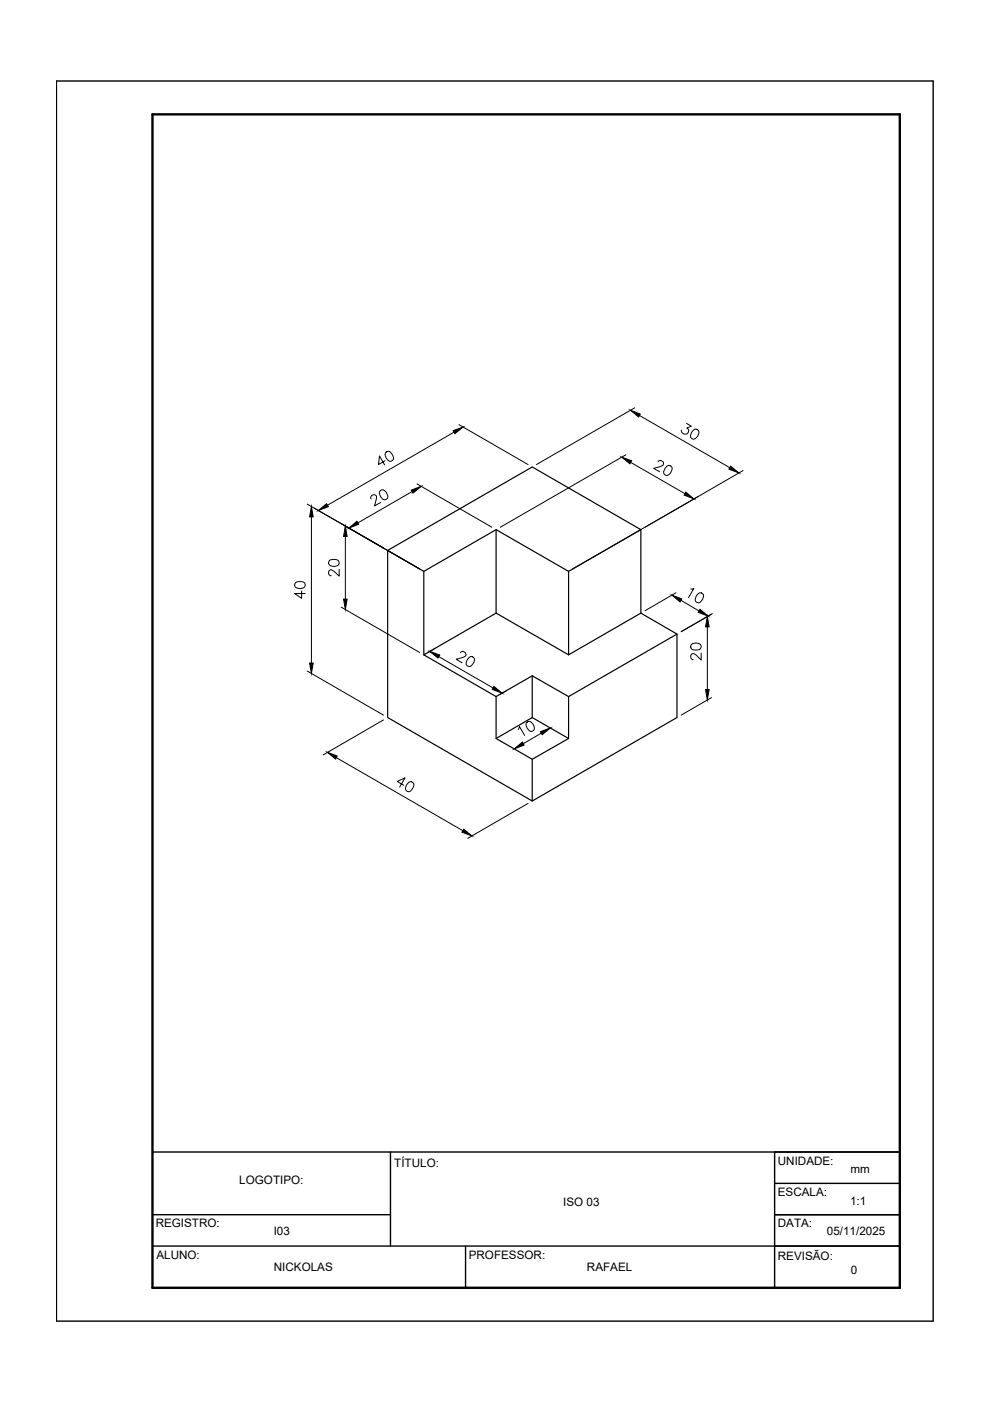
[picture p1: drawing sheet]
<svg xmlns="http://www.w3.org/2000/svg" width="210mm" height="297mm" viewBox="0 0 210 297" stroke-linecap="round" stroke-linejoin="round" font-family="sans-serif">
<!-- layer: CONTORNO 1 -->
<path d="M105.2 112.3v17.7l15.4 8.8M135.9 112.3v17.7l7.6 4.4v17.7l-30.7 17.7-30.6-17.7v-35.4l30.6-17.7 23.1 13.3-15.3 8.8-15.4-8.8-15.3 8.8-7.7-4.4M89.9 121.1v17.7l15.3-8.8M89.9 138.8l15.3 8.9 7.6-4.4 7.8 4.4v8.9l-7.8 4.4-7.6-4.4v-8.9M120.6 121.1v17.7l15.3-8.8M143.5 134.4l-22.9 13.3M112.8 143.3v8.8l-7.6 4.5M112.8 152.1l7.8 4.5M112.8 161v8.8" fill="none" stroke="#000" stroke-width=".25"/>
<!-- layer: COTA -->
<g fill="none" stroke="#000" stroke-width=".21">
<path d="M96.3 91.6l-26.9 15.5M97.3 90l14.7 8.5M132.7 96.4l-26.6 15.4M133.7 98l11.5 6.7M134.6 86.5l-20.9 12M135.6 88.1l19.2 11.1M157.6 99.8l-20.8 12M65.1 106.9l23.9 13.7M66 109.6v31M73.2 113.7v13.3M87.4 104.2l-11.5 6.7M88.4 102.6l15.9 9.2"/>
<path d="M148 105.3l-26.6 15.3M72.3 128.7l16.7 9.6M92 137.6l-1.3 .7M93 139.2l11.5 6.7M143.3 125.7l-6.5 3.8M150 132.9v13.3M151 130.1l-6.6 3.8 6.5-3.7M65.1 142.3l16.2 9.3M81.3 152.6l-12.8 7.4M107.3 146.5l-1.2 .7M150.9 147.9l-6.5 3.7M71.3 160.6l26.9 15.5"/>
<path d="M112 170.3l-12.8 7.4"/>
</g>
<g fill="#000" stroke="#000" stroke-width=".21">
<path d="M96.1 91.3l2.1-.8-1.7 1.4zM131.8 96.9l2.1 .8-.4 .6zM133.7 87l2 .8-.3 .6zM154.9 98.8l1.8 1.5-2.2-.8zM66 107.4l.4 2.2h-.8zM67.5 108.2l1.7-1.4 .4 .6zM73.2 111.5l.4 2.2h-.8zM74 112l1.7-1.5 .4 .7zM87.2 103.9l2.1-.8-1.7 1.4zM145.4 104.3l1.7 1.5-2-.8zM72.8 127h.8l-.4 2.2zM91.1 138.1l2.1 .8-.3 .6z"/>
<path d="M150 130.7l.4 2.2h-.8zM65.6 140.6h.8l-.4 2.2zM104.7 145.5l1.8 1.5-2.1-.8zM114.6 155.1l2.1-.8-1.7 1.5zM149.6 146.2h.8l-.4 2.2zM69.4 159.5l2.1 .8-.4 .6zM98.3 175.8l1.8 1.4-2.2-.8z"/>
</g>
<!-- layer: CONTORNO 2 -->
<path d="M12 17.2h185.9v262.9h-185.9zM32.3 257.5h50.5M32.3 244.2h158.5M82.8 244.2v20M164.2 257.5h26.6M164.2 250.9h26.6M164.2 244.2v28.8M32.3 264.2h158.5M98.7 264.2v8.8" fill="none" stroke="#000" stroke-width=".3"/>
<!-- layer: CONTORNO 3 -->
<path d="M32.3 24.2h158.5v248.8h-158.5z" fill="none" stroke="#000" stroke-width=".51"/>
<text font-size="7.1" x="77.3" y="108.7">20</text>
<g font-size="6.6">
<text x="143.2" y="94.2">30</text>
<text x="137.2" y="102">20</text>
<text x="144.6" y="129.1">10</text>
<text x="95.6" y="142.5">20</text>
<text x="108.7" y="157.3">10</text>
</g>
<g font-size="6.2">
<text x="79" y="99.8">40</text>
<text x="82.9" y="169">40</text>
</g>
<g font-size="5.3">
<text x="72.7" y="123.5" transform="rotate(-90 72.7 123.5)">20</text>
<text x="65.6" y="128.1" transform="rotate(-90 65.6 128.1)">40</text>
<text x="149.6" y="141.1" transform="rotate(-90 149.6 141.1)">20</text>
</g>
<g font-size="2.5">
<text x="50.7" y="251">LOGOTIPO:</text>
<text x="83.6" y="247.4">TÍTULO:</text>
<text x="164.9" y="246.9">UNIDADE:</text>
<text x="180.3" y="248.7">mm</text>
<text x="119.4" y="255.7">ISO 03</text>
<text x="164.9" y="253.6">ESCALA:</text>
<text x="180.2" y="255.5">1:1</text>
<text x="33" y="260.3">REGISTRO:</text>
<text x="58" y="261.9">I03</text>
<text x="164.9" y="260.2">DATA:</text>
<text x="175.3" y="261.9">05/11/2025</text>
<text x="33.2" y="266.9">ALUNO:</text>
<text x="58.1" y="269.5">NICKOLAS</text>
<text x="99.4" y="266.9">PROFESSOR:</text>
<text x="124.4" y="269.5">RAFAEL</text>
<text x="164.9" y="267.2">REVISÃO:</text>
<text x="180.4" y="270">0</text>
</g>
</svg>
